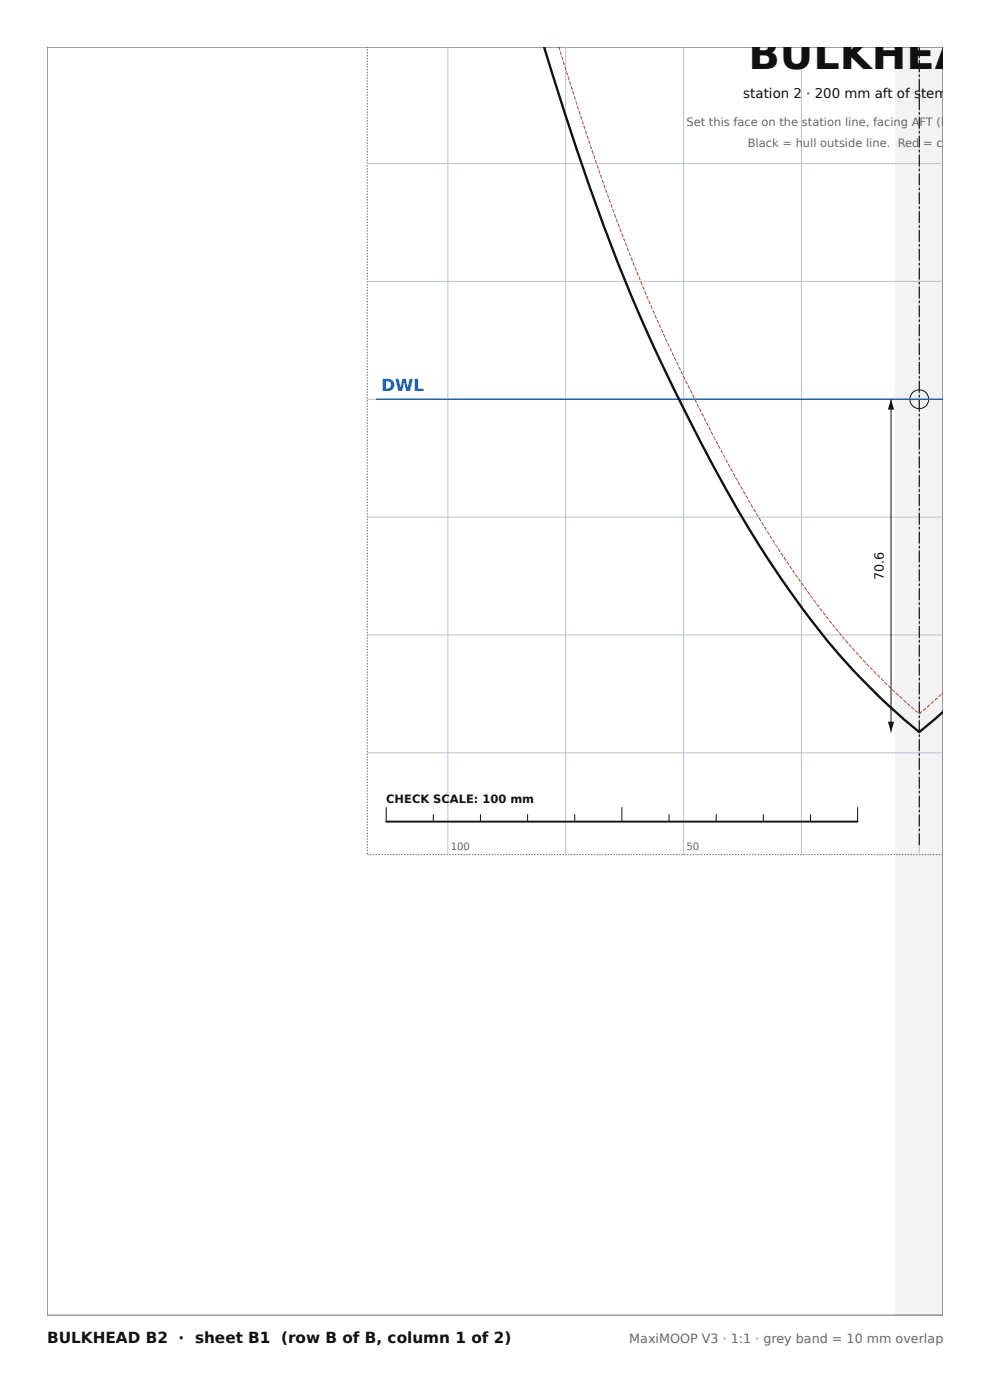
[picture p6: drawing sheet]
<svg xmlns="http://www.w3.org/2000/svg" width="210mm" height="297mm" viewBox="0 0 210 297" stroke-linecap="round" stroke-linejoin="round" font-family="sans-serif">
<path d="M77.9 9.9v171.4M77.9 181.3h122.2" fill="none" stroke="#666" stroke-width=".21" stroke-dasharray=".3 .3" stroke-linecap="butt"/>
<circle cx="195" cy="84.7" r="2" fill="none" stroke="#111" stroke-width=".21"/>
<g fill="#111">
<path d="M188.3 153.1h1.4l-.7 2.2z"/>
<path d="M189 84.7l.7 2.2h-1.4z"/>
</g>
<path d="M10 10h190v269h-190z" fill="none" stroke="#666" stroke-width=".21"/>
<path d="M95 9.9v171.4M120 9.9v171.4M145 9.9v171.4M170 9.9v171.4M195 9.9v171.4M77.9 34.7h122.2M77.9 59.7h122.2M77.9 84.7h122.2M77.9 109.7h122.2M77.9 134.7h122.2M77.9 159.7h122.2" fill="none" stroke="#b9c2cc" stroke-width=".21"/>
<path d="M195 179.3v-169.4" fill="none" stroke="#111" stroke-width=".25" stroke-dasharray="2.5 .5 .5 .5" stroke-linecap="butt"/>
<path d="M79.9 84.7h120.2" fill="none" stroke="#1f5fa8" stroke-width=".3"/>
<path d="M115.4 9.9a496.8 496.8 0 0 0 21.3 59.3 393.2 393.2 0 0 0 26.2 49.3 155.1 155.1 0 0 0 28.9 34.1l3.2 2.7 5.1-4.3" fill="none" stroke="#111" stroke-width=".5"/>
<path d="M200.1 146.9l-5.1 4.5a142.3 142.3 0 0 1-27.1-30.7 299.2 299.2 0 0 1-22.4-39.7 380.7 380.7 0 0 1-20.3-50.1l-6.7-21" fill="none" stroke="#c0392b" stroke-width=".21" stroke-dasharray=".8 .3" stroke-linecap="butt"/>
<path d="M189 84.7v70.6M81.9 171.3v3M91.9 172.8v1.5M101.9 172.8v1.5M111.9 172.8v1.5M121.9 172.8v1.5M131.9 171.3v3M141.9 172.8v1.5M151.9 172.8v1.5M161.9 172.8v1.5M171.9 172.8v1.5M181.9 171.3v3" fill="none" stroke="#111" stroke-width=".21"/>
<path d="M81.9 174.3h100" fill="none" stroke="#111" stroke-width=".4"/>
<text font-size="8.8" fill="#111" x="158.8" y="14.7">BULKHEAD</text>
<text font-size="3.5" fill="#1f5fa8" x="80.9" y="82.9">DWL</text>
<text font-size="3.2" fill="#111" x="10" y="285">BULKHEAD B2 · sheet B1 (row B of B, column 1 of 2)</text>
<text font-size="2.8" fill="#111" x="157.7" y="20.7">station 2 · 200 mm aft of stem head ·</text>
<text font-size="2.7" fill="#111" x="187.5" y="123" transform="rotate(-90 187.5 123)">70.6</text>
<text font-size="2.7" fill="#666" x="133.5" y="285">MaxiMOOP V3 · 1:1 · grey band = 10 mm overlap</text>
<g font-size="2.4" fill="#666">
<text x="145.6" y="26.7">Set this face on the station line, facing AFT (bulkhead</text>
<text x="158.6" y="31.2">Black = hull outside line. Red = cut line for</text>
</g>
<text font-size="2.4" fill="#111" x="81.9" y="170.3">CHECK SCALE: 100 mm</text>
<g font-size="2.2" fill="#666">
<text x="95.6" y="180.3">100</text>
<text x="145.6" y="180.3">50</text>
</g>
</svg>
